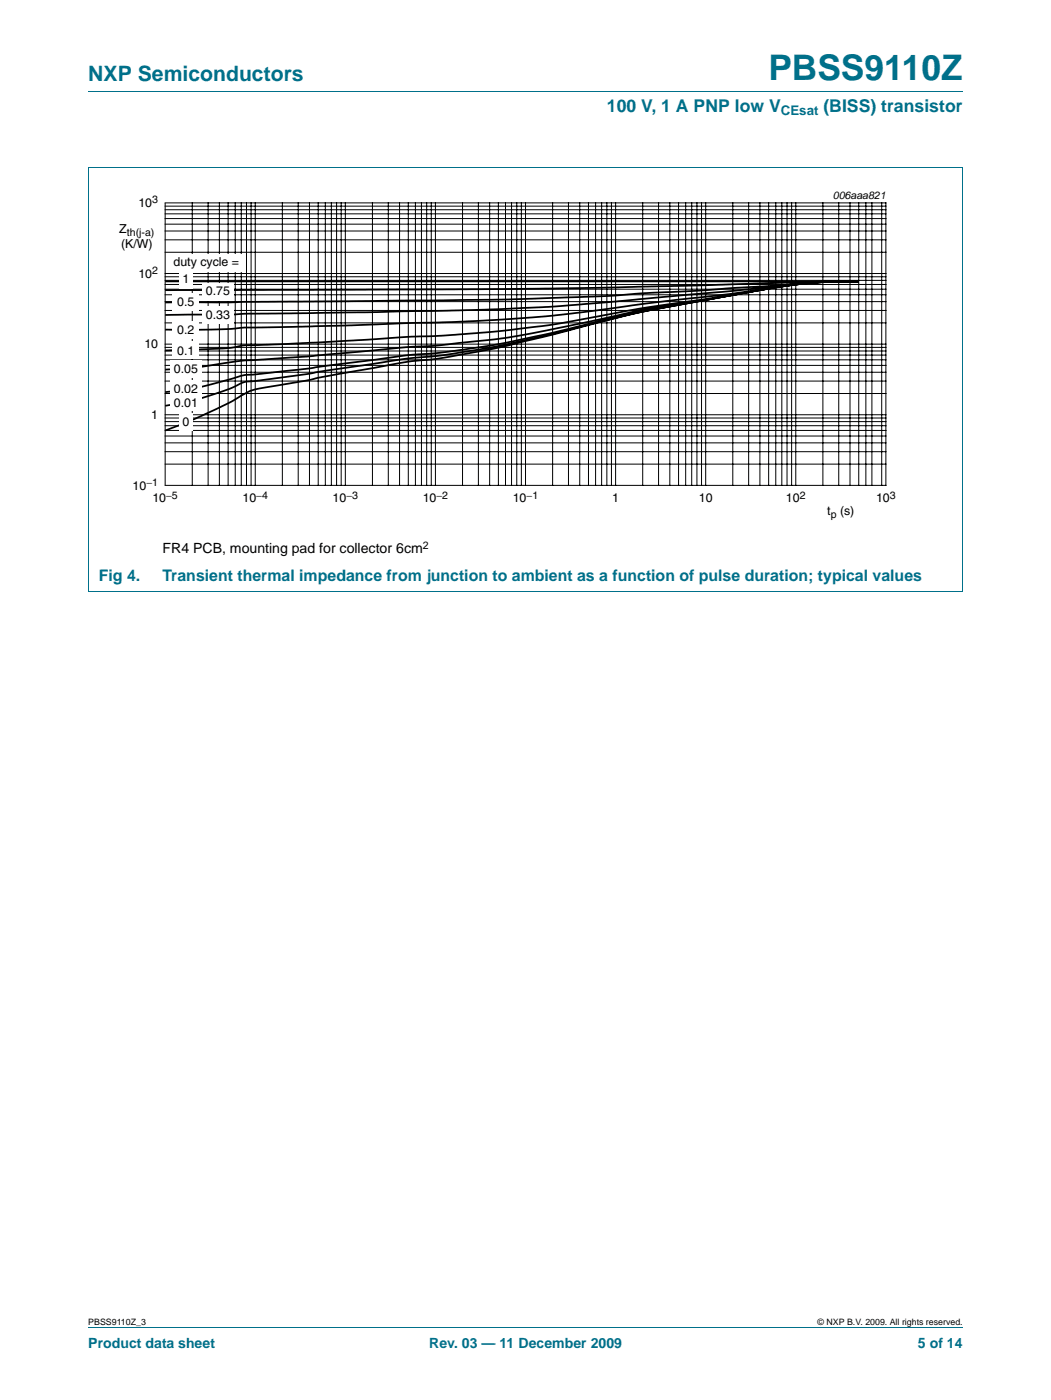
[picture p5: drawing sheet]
<svg xmlns="http://www.w3.org/2000/svg" width="210mm" height="280mm" viewBox="0 0 210 280" stroke-linecap="round" stroke-linejoin="round" font-family="sans-serif">
<path d="M17.6 18.3h174.7M17.6 33.5h174.7M17.6 33.5v84.6M192.3 33.5v84.6M17.6 118.1h174.7M17.6 265.3h174.7" fill="none" stroke="#00708a" stroke-width=".2"/>
<path d="M20.3 37.7h169.3v66.3h-169.3z" fill="none" stroke="#fff" stroke-width=".2"/>
<g fill="none" stroke="#000" stroke-width=".2">
<path d="M33 40.5h143.9v56.5h-143.9zM33 58.9h143.9M33 57.8h143.9M33 56.8h143.9M33 56h143.9M33 55.3h143.9M33 54.7h143.9M33 50.4h143.9M33 47.9h143.9M33 46.2h143.9M33 44.8h143.9M33 43.7h143.9"/>
<path d="M33 42.7h143.9M33 41.9h143.9M33 41.2h143.9M38.4 40.5v56.5M41.6 40.5v56.5M43.8 40.5v56.5M45.6 40.5v56.5M47 40.5v56.5M48.2 40.5v56.5M49.2 40.5v56.5M50.1 40.5v56.5M51 40.5v56.5"/>
<path d="M56.4 40.5v56.5M59.6 40.5v56.5M61.8 40.5v56.5M63.6 40.5v56.5M65 40.5v56.5M66.2 40.5v56.5M67.2 40.5v56.5M68.1 40.5v56.5M69 40.5v56.5M74.4 40.5v56.5M77.5 40.5v56.5M79.8 40.5v56.5"/>
<path d="M81.5 40.5v56.5M83 40.5v56.5M84.2 40.5v56.5M85.2 40.5v56.5M86.1 40.5v56.5M87 40.5v56.5M92.4 40.5v56.5M95.5 40.5v56.5M97.8 40.5v56.5M99.5 40.5v56.5M101 40.5v56.5M102.2 40.5v56.5"/>
<path d="M103.2 40.5v56.5M104.1 40.5v56.5M105 40.5v56.5M110.4 40.5v56.5M113.5 40.5v56.5M115.8 40.5v56.5M117.5 40.5v56.5M118.9 40.5v56.5M120.2 40.5v56.5M121.2 40.5v56.5M122.1 40.5v56.5M122.9 40.5v56.5"/>
<path d="M128.4 40.5v56.5M131.5 40.5v56.5M133.8 40.5v56.5M135.5 40.5v56.5M136.9 40.5v56.5M138.1 40.5v56.5M139.2 40.5v56.5M140.1 40.5v56.5M140.9 40.5v56.5M146.4 40.5v56.5M149.5 40.5v56.5M151.8 40.5v56.5"/>
<path d="M153.5 40.5v56.5M154.9 40.5v56.5M156.1 40.5v56.5M157.2 40.5v56.5M158.1 40.5v56.5M158.9 40.5v56.5M164.3 40.5v56.5M167.5 40.5v56.5M169.8 40.5v56.5M171.5 40.5v56.5M172.9 40.5v56.5M174.1 40.5v56.5"/>
<path d="M176.1 40.5v56.5M33 78.6h143.9M33 76.1h143.9M33 74.4h143.9M33 73h143.9M33 71.9h143.9M33 71h143.9M33 70.1h143.9M33 69.4h143.9M33 68.8h143.9M33 64.5h143.9M33 62h143.9"/>
<path d="M33 60.3h143.9M33 92.7h143.9M33 90.3h143.9M33 88.5h143.9M33 87.1h143.9M33 86h143.9M33 85.1h143.9M33 84.2h143.9M33 83.5h143.9M33 82.9h143.9"/>
</g>
<path d="M34 50.7h14.5v3.6h-14.5z" fill="#fff"/>
<g fill="none" stroke="#000" stroke-width=".35">
<path d="M33 56.2h138.5M146.3 58.9l-10 1.8a152.2 152.2 0 0 0-18.8 3.6l-15.8 3.1-7.6 .9a121.5 121.5 0 0 1-13.4 1.1l-18.7 1.8-13.1 .8-10.5 1.5-5.4 .4M146.3 58.9l-10.8 2M146.3 59l-10.8 1.9M153.5 57.6l-9.3 1.7-16.6 2.4-8.6 1.6a230.1 230.1 0 0 1-39.2 4.1l-16.4 1-14.8 .6a21.4 21.4 0 0 1-5.5 .7l-10.1 .3M153.5 57.7l-7.2 1.2M158.9 56.8l-13.3 2-14.6 1.6-17.1 2.3-9.6 .9-13.4 .7-20.6 .7-21.4 .4-2.8 .3-4 .2h-9.1M158.9 56.8l-5.4 .8M164.3 56.3l-10.8 .9-15.2 1-9.5 .4-7.2 .5-17.3 .7-58.5 .6h-12.8M164.3 56.3l-20.1 2-34.6 3-20.1 .8-40.6 .6-3.1 .2h-12.8M164.3 56.3l-5.4 .5M164.3 56.4l-4.7 .4-6.1 .9"/>
<path d="M164.3 56.4l-4.1 .3-6.7 1M171.5 56.2l-9.3 .1-22.6 .7-28.8 .6-77.8 .4M171.5 56.2l-7.2 .1M171.5 56.2l-7.2 .2M128.3 62.3l-18.7 4.6-9.3 2.1-5.3 .9a117.6 117.6 0 0 1-14.3 1.8l-19.1 3-9.8 1.3a9.9 9.9 0 0 0-4.8 1.2l-3 1.1-4.8 1.6-2.3 .5-3.9 .7M128.3 62.3l-27.3 6.9-6 1.1a102.8 102.8 0 0 1-13.9 2l-24 4.4a37.1 37.1 0 0 0-7.2 1.4l-4.7 2.7a120.4 120.4 0 0 1-12.2 5.2M135.5 60.9l-10 1.9-17.3 4.2a174.3 174.3 0 0 1-27.5 4.1l-18.9 2.5-10.3 1.2a14.4 14.4 0 0 0-5.9 1.1 54.2 54.2 0 0 1-12.6 2.5M135.5 60.9l-7.2 1.4"/>
</g>
<g fill="#fff">
<path d="M35.8 54.1h2.7v3.6h-2.7z"/>
<path d="M40.4 56.5h6.3v3.5h-6.3z"/>
<path d="M34.5 58.6h5.3v3.6h-5.3z"/>
<path d="M40.4 61.2h6.3v3.5h-6.3z"/>
<path d="M34.5 64.2h5.3v3.6h-5.3z"/>
<path d="M34.5 68.2h5.3v3.5h-5.3z"/>
<path d="M34 72h6.3v3.6h-6.3z"/>
<path d="M34 75.9h6.3v3.6h-6.3z"/>
<path d="M34 78.6h6.3v3.6h-6.3z"/>
<path d="M35.8 82.5h2.7v3.6h-2.7z"/>
</g>
<text font-size="7" fill="#00708a" x="153.5" y="16">PBSS9110Z</text>
<text font-size="4.2" fill="#00708a" x="17.6" y="16.2">NXP Semiconductors</text>
<g font-size="3.5" fill="#00708a">
<text x="121.2" y="22.4">100 V, 1 A PNP low V</text>
<text x="164.4" y="22.4">(BISS) transistor</text>
</g>
<g font-size="3.2" fill="#00708a">
<text x="19.7" y="116">Fig 4.</text>
<text x="32.4" y="116">Transient thermal impedance from junction to ambient as a function of pulse duration; typical values</text>
</g>
<text font-size="2.8" x="32.4" y="110.5">FR4 PCB, mounting pad for collector 6cm</text>
<g font-size="2.8" fill="#00708a">
<text x="17.6" y="269.3">Product data sheet</text>
<text x="85.7" y="269.3">Rev. 03 — 11 December 2009</text>
<text x="183.3" y="269.3">5 of 14</text>
</g>
<text font-size="2.6" fill="#00708a" x="156" y="23.1">CEsat</text>
<g font-size="2.5">
<text x="27.7" y="41.4">10</text>
<text x="23.8" y="46.6">Z</text>
<text x="24.2" y="49.6">(K/W)</text>
<text x="34.7" y="53.2">duty cycle =</text>
<text x="27.7" y="55.5">10</text>
<text x="36.4" y="56.6">1</text>
<text x="41.1" y="58.9">0.75</text>
<text x="35.4" y="61.2">0.5</text>
<text x="41.1" y="63.8">0.33</text>
<text x="28.8" y="69.6">10</text>
<text x="35.4" y="66.7">0.2</text>
<text x="35.4" y="70.9">0.1</text>
<text x="34.7" y="74.6">0.05</text>
<text x="30.2" y="83.7">1</text>
<text x="34.7" y="81.2">0.01</text>
<text x="34.7" y="78.5">0.02</text>
<text x="36.4" y="85.1">0</text>
<text x="26.5" y="97.8">10</text>
<text x="30.4" y="100.4">10</text>
<text x="48.4" y="100.4">10</text>
<text x="66.4" y="100.4">10</text>
<text x="84.4" y="100.4">10</text>
<text x="102.4" y="100.4">10</text>
<text x="122.3" y="100.4">1</text>
<text x="139.6" y="100.4">10</text>
<text x="157" y="100.4">10</text>
<text x="175" y="100.4">10</text>
<text x="165.2" y="102.9">t</text>
<text x="167.8" y="102.9">(s)</text>
</g>
<g font-size="2.1">
<text x="30.4" y="40.6">3</text>
<text x="166.3" y="39.7">006aaa821</text>
<text x="25.3" y="47.1">th(j-a)</text>
<text x="30.4" y="54.8">2</text>
<text x="29.2" y="97.1">−1</text>
<text x="33.2" y="99.6">−5</text>
<text x="51.2" y="99.6">−4</text>
<text x="69.2" y="99.6">−3</text>
<text x="87.2" y="99.6">−2</text>
<text x="105.2" y="99.6">−1</text>
<text x="159.7" y="99.6">2</text>
<text x="177.7" y="99.6">3</text>
<text x="165.9" y="103.4">p</text>
<text x="84.5" y="109.7">2</text>
</g>
<g font-size="1.8">
<text x="17.6" y="264.7">PBSS9110Z_3</text>
<text x="163.3" y="264.7">© NXP B.V. 2009. All rights reserved.</text>
</g>
</svg>
